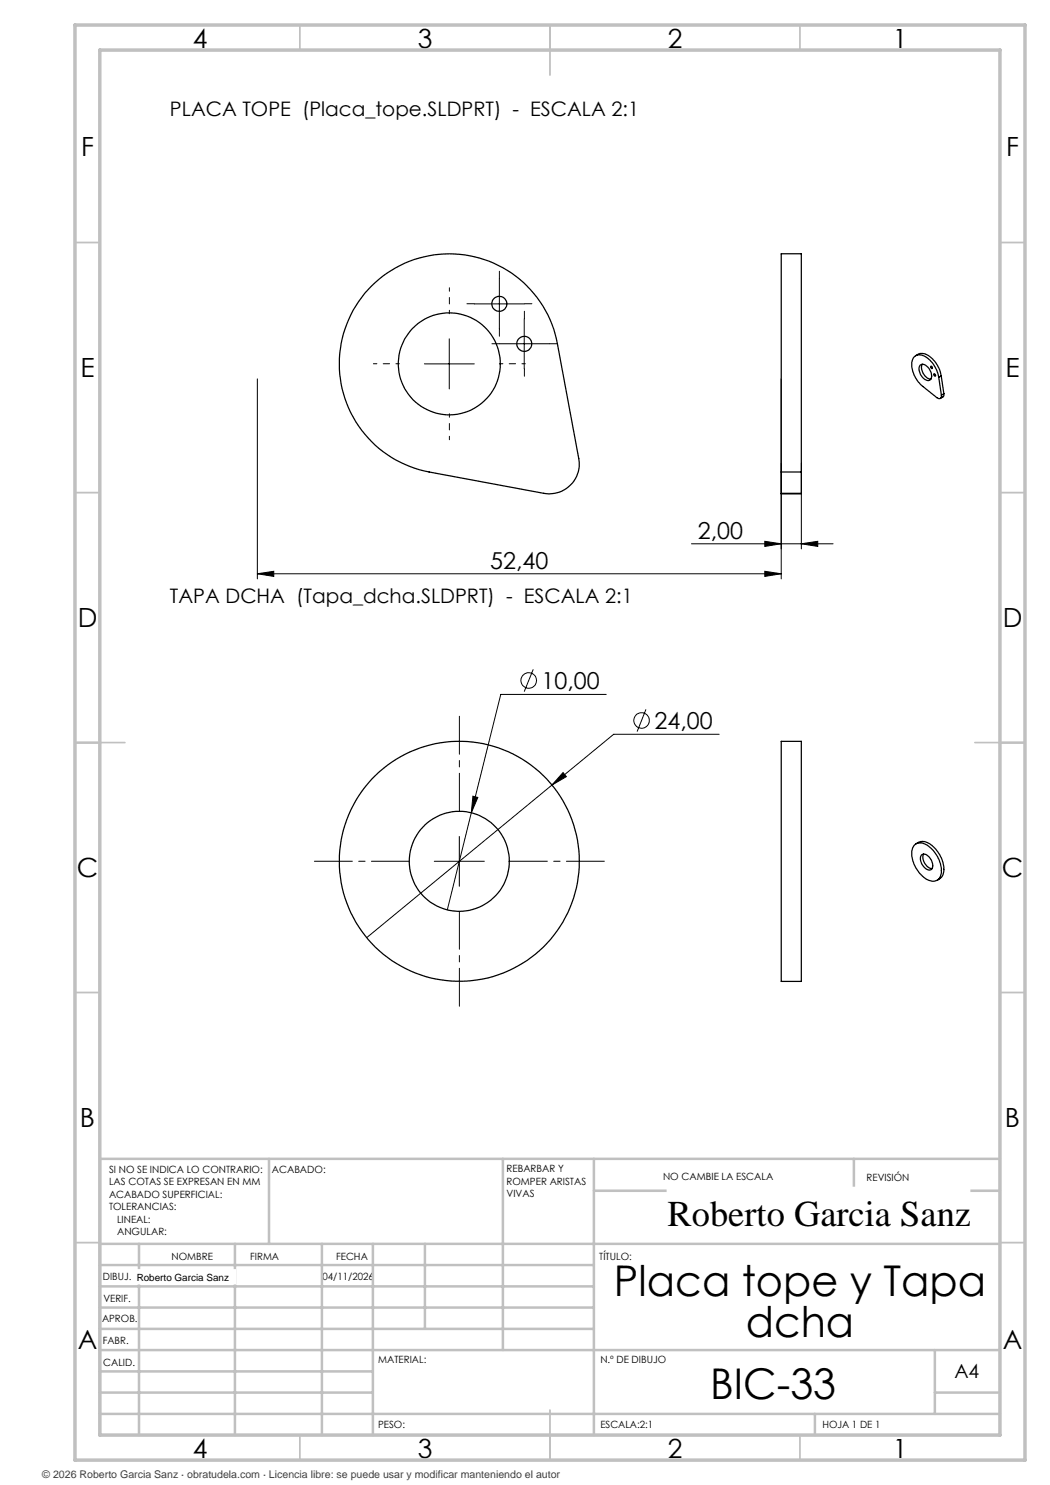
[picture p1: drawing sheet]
<svg xmlns="http://www.w3.org/2000/svg" width="210mm" height="297mm" viewBox="0 0 210 297" stroke-linecap="round" stroke-linejoin="round" font-family="sans-serif">
<g fill="none" stroke="#000" stroke-width=".2">
<path d="M99.9 55.8v10M51.5 75.8v40M84.9 72.8h10M89.9 67.8v10M94.9 60.8h9.9M99.9 68.8h10M104.8 63.8v10M156.2 75.8v40M160.3 92.7v17.1M51.5 114.8l3.3-.5v1zM51.5 114.8h104.7M138.3 108.8h28.3"/>
<path d="M153 114.3l3.2 .5-3.2 .5zM153 108.3l3.2 .5-3.2 .5zM160.3 108.8l3.2-.5v1zM106.6 133.9l-1.8 4.4M121.2 138.9h-21l-5.9 23.7M94.6 159.2l1 .3-1.3 3.1zM110.4 157l-37.1 30.5M112.6 154.5l.7 .8-2.9 1.7zM129.2 141.9l-1.8 4.4M143.8 146.9h-21.1l-12.3 10.1M86.9 172.3h10M91.9 167.3v10"/>
<path d="M94.3 162.6l-4.8 19.4"/>
<circle cx="105.8" cy="136.1" r="1.55"/>
<circle cx="128.3" cy="144.1" r="1.55"/>
</g>
<path d="M79.9 72.8h-5.2M89.9 62.8v-5.2M99.9 72.8h5.2M89.9 82.8v5.2" fill="none" stroke="#000" stroke-width=".2" stroke-dasharray="15.2 1.3 1.3 1.3" stroke-dashoffset="14.5"/>
<path d="M99.9 55.8v-1.5M94.9 60.8h-1.5M99.9 65.8v1.5M99.9 68.8h-1.5M104.9 60.8h1.5M104.9 63.8v-1.5M104.9 73.8v1.5M109.9 68.8h1.5" fill="none" stroke="#000" stroke-width=".2" stroke-dasharray="15.2 1.3 1.3 1.3"/>
<path d="M81.9 172.3h-19M91.9 162.3v-19M101.9 172.3h19M91.9 182.3v18.9" fill="none" stroke="#000" stroke-width=".2" stroke-dasharray="15.2 1.3 1.3 1.3" stroke-dashoffset="7.6"/>
<g fill="none" stroke="#c0c0c0" stroke-width=".35">
<path d="M60 5v5M110 5v10M160 5v5M15 48.5h5M200 48.5h5M15 98.5h5M200 98.5h5M15 148.5h10M195 148.5h10M15 198.5h5M200 198.5h5M15 248.5h5"/>
<path d="M200 248.5h5M60 287v5M110 282v10M160 287v5"/>
</g>
<g fill="none" stroke="#c0c0c0" stroke-width=".5">
<path d="M53.8 231.8v17M100.6 231.8v38.2M118.8 231.8v55.2M118.8 238.2h81.2M170.8 231.8v6.4M200 231.8h-180v55.2M20 248.8h180M20 257.3h98.8M20 253h98.8M27.8 248.8v38.2M47 248.8v38.2M64.4 248.8v38.2"/>
<path d="M74.6 248.8v38.2M85 248.8v17M20 265.8h98.8M20 261.5h98.8M20 278.5h54.6M20 274.3h54.6M20 270h180M187 278.5h13M187 270v12.8M20 282.8h180M163 282.8v4.2"/>
</g>
<path d="M15 5h190v287h-190zM20 10h180v277h-180z" fill="none" stroke="#c0c0c0" stroke-width=".7"/>
<g fill="#000">
<path d="M153 114.3l3.2 .5-3.2 .5zM51.5 114.8l3.3-.5v1z"/>
<path d="M153 108.3l3.2 .5-3.2 .5zM160.3 108.8l3.2-.5v1zM112.6 154.5l-2.2 2.5 2.9-1.7zM94.6 159.2l-.3 3.4 1.3-3.1z"/>
</g>
<g fill="none" stroke="#000" stroke-width=".25">
<path d="M74.3 57.2a22 22 0 0 1 37.2 11.6l4.2 22.9a6 6 0 0 1-6.9 7l-23-4.3a22 22 0 0 1-11.5-37.2zM183.1 71.2l.5-.3a2.89 2.89 0 0 1 3.3 1.3l.1 .2a6.3 6.3 0 0 1 1.2 2.8M184 73a1.45 1.45 0 0 1 2 1 1.34 1.34 0 0 1-.2 2.1 2.2 2.2 0 0 1-1.8-3.1zM184.5 72.8a2.32 2.32 0 0 0 1.7 3M186.1 73.3a.22 .22 0 0 1 .4 .1 .22 .22 0 0 1-.2 .3zM186.8 74.8a.22 .22 0 0 1 .3 .1 .22 .22 0 0 1-.2 .3zM187.7 75.5a5.4 5.4 0 0 0-3.6-4.5 1.71 1.71 0 0 0-1.7 2.2 6.2 6.2 0 0 0 2.2 4.1l2.8 2.2a.51 .51 0 0 0 .7 .2 .51 .51 0 0 0 .2-.6M187.7 75.5l.6 3.6M188.2 75.2l-.5 .3M188.2 75.2l.6 3.5M188.8 78.7l-.1 .6-.6 .4M188.8 78.7l-.5 .4"/>
<path d="M156.2 94.4v-43.6h4.1v43.6M156.2 98.7v.1h4.1v-.1M156.2 94.4h4.1M156.2 98.7h4.1M156.2 94.4v4.3M160.3 94.4v4.3M156.2 148.3h4.1v48h-4.1zM182.9 169a2.27 2.27 0 0 1 3.1 .5l.4 .4a5.6 5.6 0 0 1 1.7 5.4 1.83 1.83 0 0 1-2.9 .5 6.1 6.1 0 0 1-2.7-6.2zM183.2 168.8l.5-.3a2.87 2.87 0 0 1 3.3 1.2 5.6 5.6 0 0 1 1.6 5.3l-.4 .5-.8 .6M184.3 171a1.28 1.28 0 0 1 1.8 .8 1.52 1.52 0 0 1 0 2.2 2.27 2.27 0 0 1-2-2.5zM184.7 170.8a2.32 2.32 0 0 0 1.7 2.9"/>
<circle cx="89.9" cy="72.8" r="10.2"/>
<circle cx="99.9" cy="60.8" r="1.49"/>
<circle cx="104.9" cy="68.8" r="1.5"/>
<circle cx="91.9" cy="172.3" r="24"/>
<circle cx="91.9" cy="172.3" r="10"/>
</g>
<g fill="#fff" stroke="#fff" stroke-width=".35">
<path d="M27.3 254h19.7v2.7h-19.7z"/>
<path d="M133.5 237.5h60.4v9.9h-60.4z"/>
</g>
<g font-size="8.5">
<text x="122.8" y="259.3">Placa tope y Tapa</text>
<text x="149.2" y="267.4">dcha</text>
<text x="142" y="279.7">BIC-33</text>
</g>
<text font-size="7.3" x="133.5" y="245.1">Roberto Garcia Sanz</text>
<g font-size="5.3">
<text x="38.5" y="9.5">4</text>
<text x="83.5" y="9.5">3</text>
<text x="133.6" y="9.5">2</text>
<text x="178.6" y="9.5">1</text>
<text x="16.2" y="31.2">F</text>
<text x="201.2" y="31.2">F</text>
<text x="16.1" y="75.5">E</text>
<text x="201.1" y="75.5">E</text>
<text x="15.5" y="125.5">D</text>
<text x="200.5" y="125.5">D</text>
<text x="15.4" y="175.5">C</text>
<text x="200.4" y="175.5">C</text>
<text x="16" y="225.5">B</text>
<text x="201" y="225.5">B</text>
<text x="15.5" y="269.7">A</text>
<text x="200.5" y="269.7">A</text>
<text x="38.5" y="291.5">4</text>
<text x="83.5" y="291.5">3</text>
<text x="133.6" y="291.5">2</text>
<text x="178.6" y="291.5">1</text>
</g>
<g font-size="4.7">
<text x="139.6" y="107.7">2,00</text>
<text x="98.1" y="113.7">52,40</text>
<text x="108.3" y="137.8">10,00</text>
<text x="130.9" y="145.8">24,00</text>
</g>
<g font-size="4">
<text x="34" y="23.1">PLACA TOPE (Placa_tope.SLDPRT) - ESCALA 2:1</text>
<text x="34" y="120.6">TAPA DCHA (Tapa_dcha.SLDPRT) - ESCALA 2:1</text>
</g>
<text font-size="3.9" x="190.9" y="275.5">A4</text>
<text font-size="2.1" fill="#404040" x="8.5" y="295.6">© 2026 Roberto Garcia Sanz · obratudela.com · Licencia libre: se puede usar y modificar manteniendo el autor</text>
<g font-size="2">
<text x="21.8" y="234.6">SI NO SE INDICA LO CONTRARIO:</text>
<text x="21.8" y="237.1">LAS COTAS SE EXPRESAN EN MM</text>
<text x="21.8" y="239.6">ACABADO SUPERFICIAL:</text>
<text x="54.4" y="234.6">ACABADO:</text>
<text x="101.3" y="234.5">REBARBAR Y</text>
<text x="101.3" y="237">ROMPER ARISTAS</text>
<text x="101.3" y="239.5">VIVAS</text>
<text x="132.6" y="236">NO CAMBIE LA ESCALA</text>
<text x="173.3" y="236.2">REVISIÓN</text>
<text x="21.8" y="242.1">TOLERANCIAS:</text>
<text x="23.4" y="244.6">LINEAL:</text>
<text x="23.4" y="247.1">ANGULAR:</text>
<text x="34.3" y="252">NOMBRE</text>
<text x="50" y="251.9">FIRMA</text>
<text x="67.2" y="251.9">FECHA</text>
<text x="119.9" y="251.9">TÍTULO:</text>
<text x="20.6" y="256.1">DIBUJ.</text>
<text x="27.3" y="256.1">Roberto Garcia Sanz</text>
<text x="64.5" y="255.9">04/11/2026</text>
<text x="20.7" y="260.3">VERIF.</text>
<text x="20.4" y="264.4">APROB.</text>
<text x="20.5" y="268.8">FABR.</text>
<text x="20.7" y="273.1">CALID.</text>
<text x="75.6" y="272.5">MATERIAL:</text>
<text x="120.1" y="272.5">N.º DE DIBUJO</text>
<text x="75.6" y="285.5">PESO:</text>
<text x="120.1" y="285.6">ESCALA:2:1</text>
<text x="164.5" y="285.6">HOJA 1 DE 1</text>
</g>
</svg>
